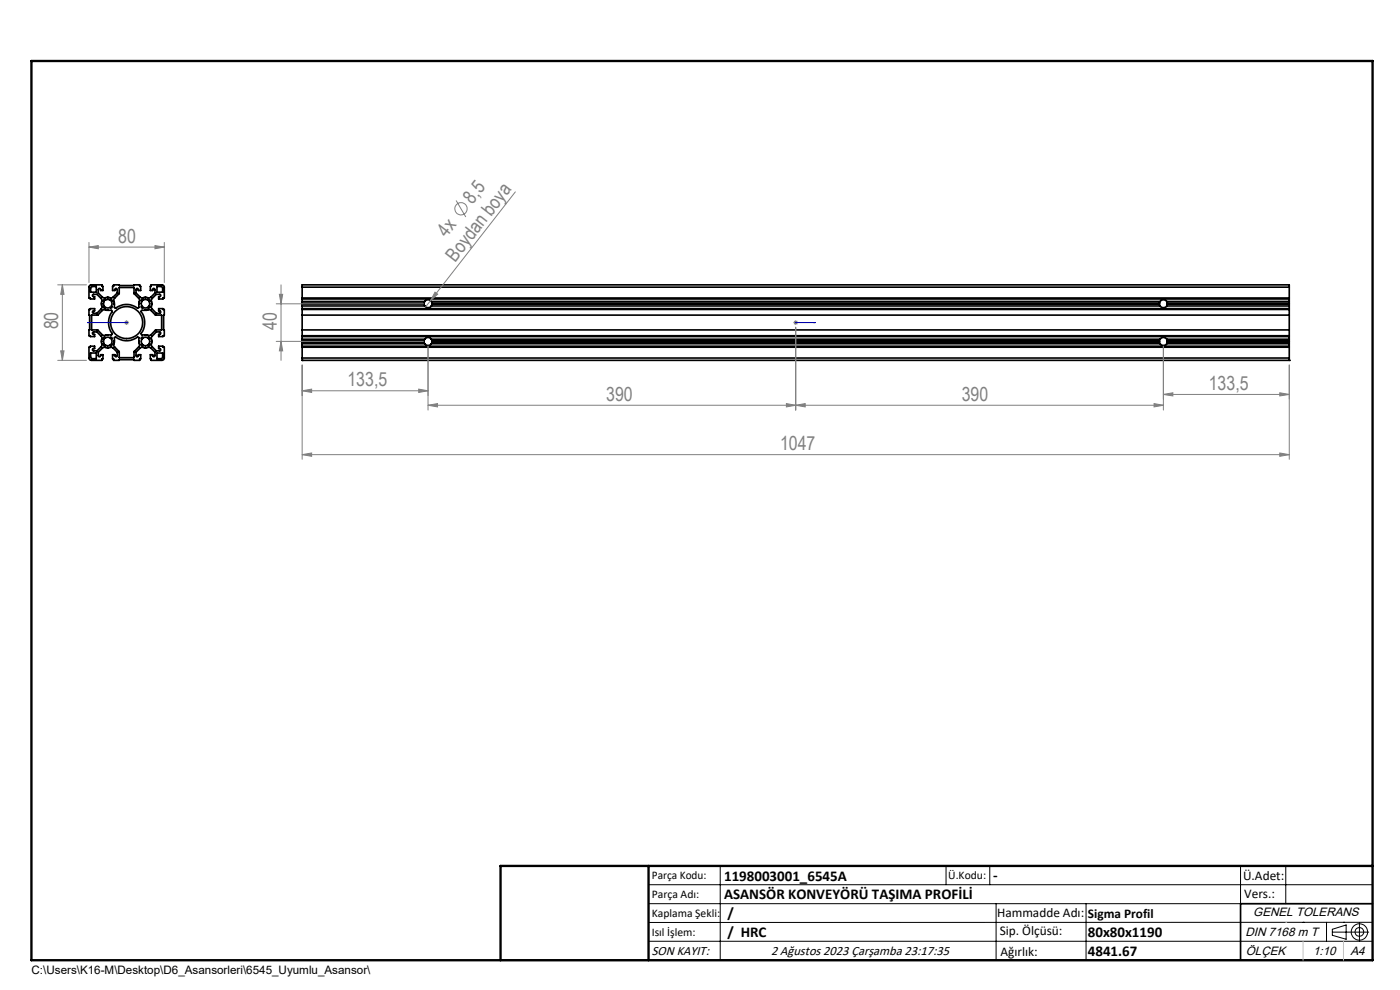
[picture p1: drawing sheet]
<svg xmlns="http://www.w3.org/2000/svg" width="297mm" height="210mm" viewBox="0 0 297 210" stroke-linecap="round" stroke-linejoin="round" font-family="sans-serif">
<g fill="none" stroke="#000" stroke-width=".35">
<path d="M19 60.6l.3-.2h2.3v.3h.2v.9h-.5v-.2a.25 .25 0 0 0-.2-.2 .25 .25 0 0 0-.3 .2v.8l.9 .8 .4 .2 .6-.1h1.1l1.1-.9v-.8a.25 .25 0 0 0-.3-.2 .25 .25 0 0 0-.2 .2v.2h-.5v-.9h.2v-.3h1.2v.2l4.3-.2v.3h.2v.9h-.4l-.1-.3-.3-.1-.1 .1v.9l1.1 1 1-.1 .6 .1 .4-.2 .9-.8v-.8l-.2-.2-.3 .1v.3h-.5v-.9h.2v-.3h2.4l.2 .2 .2 .2v2.4h-.3v.2h-.9v-.5h.3v-.4l-.8-.1-1.1 1.2v1.7l1.1 1.2 .8-.1v-.4l-.3-.1v-.4h.9v.1h.3v1.2h-.2l.2 4.4h-.3v.2h-.9v-.5h.2a.27 .27 0 0 0 .2-.2 .27 .27 0 0 0-.2-.3h-.7l-1.1 1.2 .1 1.9 1 .9h.7a.25 .25 0 0 0 .2-.2 .25 .25 0 0 0-.2-.3h-.2v-.5h.9v.3h.3v2.3l-.2 .3-.3 .1h-2.3v-.3h-.2v-.9h.5v.2a.25 .25 0 0 0 .2 .3 .25 .25 0 0 0 .3-.3v-.7l-.9-.9-.4-.1-.6 .1-1.1-.1-1 1v.7a.25 .25 0 0 0 .2 .3 .25 .25 0 0 0 .3-.3v-.2h.4v.9h-.2v.3h-1.2v-.1l-4.3 .1v-.3h-.2v-.9h.5v.3l.3 .2 .2-1-1.1-1-1.1 .1-.6-.1-.4 .1-.9 .9 .2 1 .3-.2v-.3h.5v.9h-.2v.3h-2.2l-.4-.1-.1-.3v-2.3h.3v-.3h.9v.5l-.4 .1-.1 .3 .2 .1h.8l1-1.1v-1.7l-1-1.2h-.7l-.3 .2 .1 .3h.4v.5h-.9v-.2h-.3v-1.2h.1l-.1-4.4h.3v-.1h.9v.4h-.2a.27 .27 0 0 0-.3 .3 .27 .27 0 0 0 .3 .3h.7l1-1.2-.1-1.9-.9-1h-.7a.25 .25 0 0 0-.3 .3 .25 .25 0 0 0 .3 .2h.2v.5h-.9v-.2h-.3v-2.4zM19.2 74.9h1.2v1.2l-1.1-.1zM19.3 60.9l1.1-.1v1.2h-1.2zM19.5 66.8h1.2l1-.9 .4-.2 1.5 .1 .2 .2a4.2 4.2 0 0 0 0 4.9l-.2 .1-1.5 .2-.4-.2-1-1h-1.3zM22 71.6h1.4a.2 .2 0 0 1 .3 0 .2 .2 0 0 1 0 .3v.9a.29 .29 0 0 1 .1 .3 .29 .29 0 0 1-.3 .2l-.1-.1-.4 .1-.6-.1a.22 .22 0 0 1-.4 .1 .22 .22 0 0 1 .1-.4zM22.1 63.5l.3 .2 .3-.2 .7 .2a.22 .22 0 0 1 .3-.1 .22 .22 0 0 1-.1 .4l.2 .4-.1 .6a.2 .2 0 0 1 0 .3 .2 .2 0 0 1-.3 0h-1.1a.22 .22 0 0 1-.3-.1 .22 .22 0 0 1 .1-.3v-.9l-.2-.3zM24.3 71.6l.1-.1a4.3 4.3 0 0 0 5 0l.2 1.8-1.2 1.3v1.3l-3.1-.1v-1.2l-1.2-1.3zM25.3 61h3.1v1.3l1.2 1.3-.2 1.8a4.3 4.3 0 0 0-5 0l-.3-1.8 1.2-1.3zM29.5 72.5h.1M29.5 64.3h.1M30 65.9l1.8-.2 1.2 1.1h1.3v3.2h-1.3l-1.2 1.1-1.7-.1-.2-.1a4.2 4.2 0 0 0 0-4.9zM30 71.6h1.4a.21 .21 0 0 1 .3 0 .21 .21 0 0 1 0 .3v1.1a.2 .2 0 0 1 0 .3 .2 .2 0 0 1-.3 0h-.7l-.3-.1a.22 .22 0 0 1-.4 .1 .22 .22 0 0 1 .1-.4l-.1-.5z"/>
<path d="M30.1 63.5l.3 .2 .3-.2 .7 .1a.2 .2 0 0 1 .3 0 .2 .2 0 0 1 0 .3v1.1a.21 .21 0 0 1 0 .3 .21 .21 0 0 1-.3 0l-1-.1a.22 .22 0 0 1-.3 .1 .22 .22 0 0 1-.1-.2l.1-.2-.1-.5zM33.3 74.9h1.2v1l-.3 .2h-.9zM33.3 60.8h.9l.3 .2v1h-1.2zM64.1 60.9v-.5h209.4v.5M64.1 75.9v.5h209.4v-.5M64.1 71.4v.6M64.1 64.9v.6M64.1 63.4v.6M64.1 72.9v.5M64.1 64.5v.4M64.1 64v.3M64.1 72.5v.4"/>
<path d="M64.1 72v.3M64.1 60.9h209.4M64.1 60.9v2.5M64.1 64.3v.2M64.1 65.5v5.9M64.1 72.3v.2M64.1 73.4v2.5M64.1 63.2h209.4M64.1 73.7h209.4M64.1 75.9h209.4M64.1 65.6h209.4M64.1 66.8h209.4"/>
<path d="M64.1 70h209.4M64.1 71.2h209.4M64.1 63.4h209.4M64.1 73.4h209.4M64.1 65.5h209.4M64.1 71.4h209.4M64.1 72h26M64.1 64.9h26M64.1 64h26M64.1 72.9h26M64.1 64.5h25.9M64.1 64.3h25.9"/>
<path d="M64.1 72.5h25.9M64.1 72.3h25.9M64.1 64.4h25.9M64.1 72.4h25.9M90 64.5l.1 .4M90 72.5l.1 .4M90 64.3v.1M90 72.4v.1M90 64.4v.1M90 72.3v.1M90.1 72l.2-.2a.84 .84 0 0 1 1.2 .2M90.1 64.9l.1 .1a.86 .86 0 0 0 1.3-.1"/>
<path d="M90.1 64l.4-.3a.83 .83 0 0 1 1 .3M90.1 72.9l.1 .1a.86 .86 0 0 0 1.3-.1M90.1 64l-.1 .3M90.1 72l-.1 .3M91.5 64l.2 .3M91.5 72l.2 .3M91.5 72h154.6M91.5 64.9h154.6M91.5 64h154.6M91.5 72.9h154.6M91.7 64.5l-.2 .4M91.7 72.5l-.2 .4"/>
<path d="M91.7 64.3v.1M91.7 72.4v.1M91.7 64.4v.1M91.7 72.3v.1M91.7 64.5h154.3M91.7 64.3h154.3M91.7 72.5h154.3M91.7 72.3h154.3M91.7 64.4h154.3M91.7 72.4h154.3M246 64.5l.1 .4M246 72.5l.1 .4"/>
<path d="M246 64.3v.1M246 72.4v.1M246 64.4v.1M246 72.3v.1M246.1 72l.2-.2a.84 .84 0 0 1 1.2 .2M246.1 64.9l.1 .1a.85 .85 0 0 0 1.3-.1M246.1 64l.4-.3a.83 .83 0 0 1 1 .3M246.1 72.9l.1 .1a.85 .85 0 0 0 1.3-.1M246.1 64l-.1 .3M246.1 72l-.1 .3M247.5 64l.1 .3M247.5 72l.1 .3"/>
<path d="M247.5 72h26M247.5 64.9h26M247.5 64h26M247.5 72.9h26M247.6 64.5l-.1 .4M247.6 72.5l-.1 .4M247.6 64.3v.1M247.6 72.4v.1M247.6 64.4v.1M247.6 72.3v.1M247.6 64.5h25.9M247.6 64.3h25.9"/>
<path d="M247.6 72.5h25.9M247.6 72.3h25.9M247.6 64.4h25.9M247.6 72.4h25.9M273.5 71.4v.6M273.5 64.9v.6M273.5 63.4v.6M273.5 72.9v.5M273.5 64v.3M273.5 64.5v.4M273.5 72.5v.4M273.5 72v.3"/>
<path d="M273.5 60.9v2.5M273.5 64.3v.2M273.5 65.5v5.9M273.5 72.3v.2M273.5 73.4v2.5M291.2 191.7h-28v12M106.2 203.7h185"/>
<circle cx="26.9" cy="68.4" r="3.4"/>
</g>
<path d="M63.9 76.4a.2 .2 0 0 1 .4 0 .2 .2 0 0 1-.4 0zM273.3 76.4a.2 .2 0 0 1 .4 0 .2 .2 0 0 1-.4 0z" fill="#000"/>
<g fill="none" stroke="#808080" stroke-width=".21">
<path d="M18.9 52.4l1.9-.3v.7zM18.9 51.4v8.5M18.9 52.4h16M32.9 52.1l2 .3-2 .4zM34.9 51.4v8.5M96.8 42.5l2 3.5M109.3 40.7l-18 23.1M12.2 60.4h6.1M12.2 76.4h6.1M12.9 74.4h.7l-.4 2zM13.2 60.4l.4 2h-.7zM13.2 60.4v16"/>
<path d="M26.4 68.4h1M26.5 68.1l.7 .7M26.8 67.9v1M27.2 68.1l-.7 .7M58.6 64.4h31.2M58.6 72.4h31.2M59.3 62.4h.7l-.4 2zM59.6 72.4l.4 2h-.7zM59.6 60.4v16M64.1 77.4v20M90.8 73.4v13.6M91.3 63.8l-1 1.3"/>
<path d="M92.3 62l.6 .4-1.6 1.4zM168.3 68.4h1M168.5 68.1l.7 .7M168.8 69.4v17.6M168.8 67.9v1M169.2 68.1l-.7 .7M246.8 73.4v13.6M273.5 77.4v20M64.1 96.4l2-.3v.7zM64.1 82.9l2-.4v.7zM64.1 96.4h209.4M64.1 82.9h26.7"/>
<path d="M88.8 82.5l2 .4-2 .3zM90.8 86l2-.4v.7zM90.8 86h156M166.8 85.6l2 .4-2 .3zM168.8 86l2-.4v.7zM244.8 85.6l2 .4-2 .3zM246.8 83.7l2-.4v.7zM246.8 83.7h26.7M271.5 96.1l2 .3-2 .4zM271.5 83.3l2 .4-2 .3z"/>
<circle cx="97.8" cy="44.3" r="1.31"/>
</g>
<g fill="none" stroke="#000" stroke-width=".21">
<path d="M137.6 187.7h153.6M137.6 191.7h153.6M137.6 199.7h153.6M152.8 183.7v20M200.7 183.7v4M210 183.7v4M211.3 191.7v12M230.4 191.7v12M263.2 183.7v20M272.8 183.7v8M276.4 195.6h.1M281.4 195.6v4.1"/>
<path d="M282.6 197.7h7.8M282.6 197.1l3-.9v3l-3-.8zM285 195.6h.1M288.4 195.8v3.8M291.2 195.6l-153.6 .1"/>
<circle cx="288.4" cy="197.7" r="1.74"/>
<circle cx="288.4" cy="197.7" r=".93"/>
</g>
<path d="M18.6 68.4h.3h-.3M18.6 68.4h8.2M26.7 68.4h.3zM26.8 68.4h.1M168.7 68.4h.2zM168.8 68.4h.1M168.8 68.4h4.2M173 68.4h-.5h.5" fill="none" stroke="#00f" stroke-width=".21"/>
<path d="M6.7 12.9h284.5v190.8h-284.5zM137.6 183.7v20M291.2 183.7h-185v20" fill="none" stroke="#000" stroke-width=".5"/>
<path d="M272.8 195.6h.1M276.4 199.7v4M285 199.7v4" fill="none" stroke="#c0c0c0" stroke-width=".21"/>
<g fill="#00f">
<path d="M172.5 68.4h.5zM168.7 68.4h.2z"/>
<path d="M26.7 68.4h.3zM18.6 68.4h.3z"/>
</g>
<g fill="#808080">
<path d="M92.3 62l.6 .4-1.6 1.4z"/>
<path d="M32.9 52.1l2 .3-2 .4zM18.9 52.4l1.9-.3v.7z"/>
<path d="M271.5 96.1l2 .3-2 .4zM64.1 96.4l2-.3v.7zM88.8 82.5l2 .4-2 .3zM64.1 82.9l2-.4v.7z"/>
<path d="M90.8 86l2-.4v.7zM166.8 85.6l2 .4-2 .3zM168.8 86l2-.4v.7zM244.8 85.6l2 .4-2 .3zM246.8 83.7l2-.4v.7zM271.5 83.3l2 .4-2 .3z"/>
<path d="M59.3 62.4h.7l-.4 2zM59.6 72.4l.4 2h-.7zM13.2 60.4l.4 2h-.7zM12.9 74.4h.7l-.4 2z"/>
</g>
<g font-size="4.1" fill="#808080">
<text x="100.3" y="43.4" transform="rotate(-52 100.3 43.4)">8,5</text>
<text x="25.1" y="51.5">80</text>
<text x="94.7" y="50.5" transform="rotate(-52 94.7 50.5)">4x</text>
<text x="96.6" y="55.8" transform="rotate(-52 96.6 55.8)">Boydan boya</text>
<text x="12.3" y="69.9" transform="rotate(-90 12.3 69.9)">80</text>
<text x="58.7" y="70" transform="rotate(-90 58.7 70)">40</text>
<text x="73.7" y="82">133,5</text>
<text x="256.4" y="82.7">133,5</text>
<text x="128.6" y="85">390</text>
<text x="204" y="85">390</text>
<text x="165.5" y="95.5">1047</text>
</g>
<g font-size="3.2">
<text x="153.6" y="186.8">1198003001_6545A</text>
<text x="153.6" y="190.8">ASANSÖR KONVEYÖRÜ TAŞIMA PROFİLİ</text>
<text x="210.7" y="186.6">-</text>
<text x="154.3" y="194.8">/</text>
<text x="154.3" y="198.8">/ HRC</text>
<text x="230.8" y="198.7">80x80x1190</text>
<text x="230.8" y="202.8">4841.67</text>
</g>
<g font-size="2.8">
<text x="263.7" y="186.7">Ü.Adet:</text>
<text x="263.9" y="190.5">Vers.:</text>
<text x="211.5" y="194.5">Hammadde Adı:</text>
<text x="230.8" y="194.7">Sigma Profil</text>
<text x="138.3" y="202.6">SON KAYIT:</text>
<text x="163.6" y="202.6">2 Ağustos 2023 Çarşamba 23:17:35</text>
<text x="212.1" y="198.4">Sip. Ölçüsü:</text>
<text x="212.2" y="202.7">Ağırlık:</text>
</g>
<g font-size="2.6">
<text x="265.9" y="194.4">GENEL TOLERANS</text>
<text x="264.2" y="198.5">DIN 7168 m T</text>
<text x="264.3" y="202.6">ÖLÇEK</text>
<text x="278.5" y="202.6">1:10</text>
<text x="286.5" y="202.6">A4</text>
</g>
<g font-size="2.5">
<text x="138.3" y="186.4">Parça Kodu:</text>
<text x="138.3" y="190.5">Parça Adı:</text>
<text x="201.2" y="186.5">Ü.Kodu:</text>
<text x="138.3" y="194.5">Kaplama Şekli:</text>
<text x="138.3" y="198.6">Isıl İşlem:</text>
<text x="6.7" y="206.7">C:\Users\K16-M\Desktop\D6_Asansorleri\6545_Uyumlu_Asansor\</text>
</g>
</svg>
